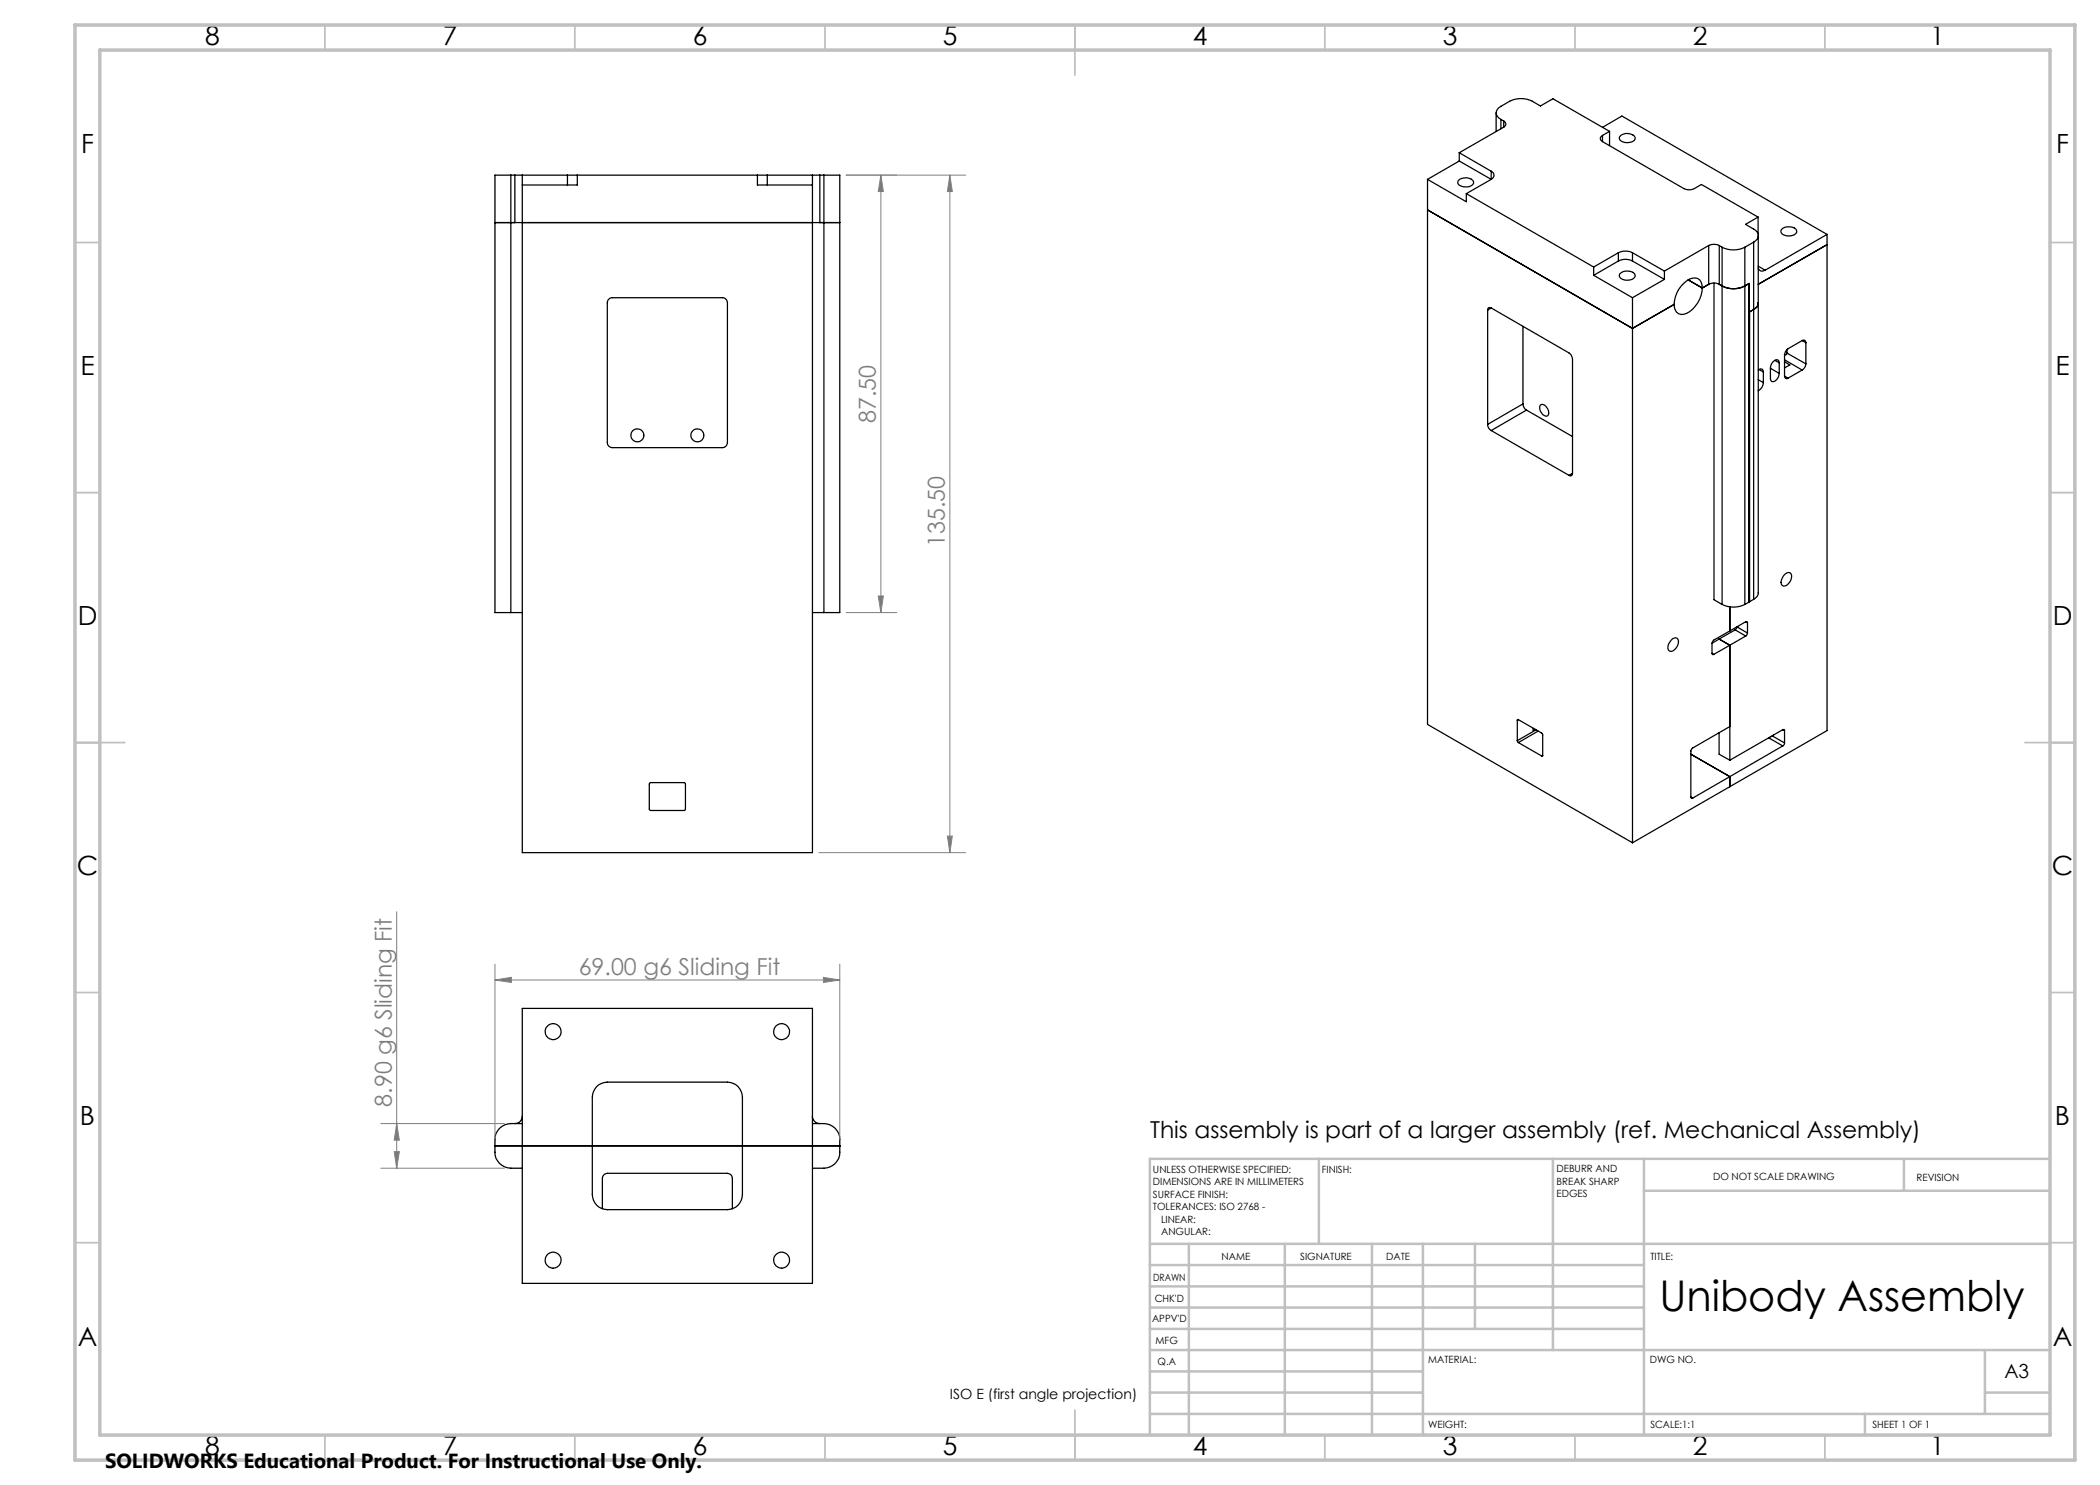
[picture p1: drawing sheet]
<svg xmlns="http://www.w3.org/2000/svg" width="420mm" height="297mm" viewBox="0 0 420 297" stroke-linecap="round" stroke-linejoin="round" font-family="sans-serif">
<g fill="none" stroke="#000" stroke-width=".25">
<path d="M102.2 35h-3.2v87.5h3.2M102.2 35h.8M102.2 35v87.5M103 35h1.5M103 35v9.5M104.5 35v135.5h58v-135.5M104.5 35h9M113.5 35h2M113.5 35v2M115.5 35v2h-11M115.5 35h36M151.5 35h2"/>
<path d="M151.5 35v2h11M153.5 35h9M153.5 35v2M162.5 35h1.5M164 35h.8M164 35v9.5M164.8 35h3.2v87.5h-3.2M164.8 35v87.5M285.5 35.9l7.8 4.5v-1.7M285.5 35.9v109l41 23.7M291.6 36.2a2.01 2.01 0 0 1 3.1 .2 1.15 1.15 0 0 1-1.5 1 1.52 1.52 0 0 1-1.7-1zM291.9 30.5l6.3 3.8"/>
<path d="M291.9 32.2l6.3 3.7M291.9 32.2l-6.4 3.7M291.9 30.5v1.7M293.3 38.7l25.4 14.7M298.2 34.3a.87 .87 0 0 1 .6 .8 .87 .87 0 0 1-.6 .8M298.2 35.9l-4.9 2.8M298.2 34.3v1.6M299.2 22.6v3.7M300.2 23.9a1.37 1.37 0 0 1-1-1.3 1.37 1.37 0 0 1 1-1.3 6.1 6.1 0 0 1 4.6-1.5 7 7 0 0 1 3.3 1.4l2.5-1.4 11.3 6.5M300.2 23.9l.5 .3M300.2 23.9v1.8M300.7 24.2a.66 .66 0 0 1 .5 .6 .66 .66 0 0 1-.5 .6"/>
<path d="M300.7 25.4l-8.8 5.1M300.7 24.2v1.2M320.5 27.1a.66 .66 0 0 0-.4 .6 .66 .66 0 0 0 .4 .6M320.5 28.3l16.3 9.4a2.39 2.39 0 0 0 2.1 0l1.4-.8 11.3 6.5M320.5 25.5l3.9-2.3 41 23.7M320.5 27.1v1.2M321.9 26.3l-1.4 .8M321.9 26.3v2.8M324 27.3a2.01 2.01 0 0 1 3 .2 1.48 1.48 0 0 1-2 1 .96 .96 0 0 1-1-1.2zM99 44.5h4M103 44.5h61M121.9 59.7l.4-.2h22.2a1.02 1.02 0 0 1 1 1v28a1.02 1.02 0 0 1-1 1h-22a1.02 1.02 0 0 1-1-1v-28v-.4z"/>
<path d="M164 44.5h4M285.5 42l41 23.7 8.3-4.8M318.7 53.4v1.7M318.7 55.1l7.8 4.4M323.7 50.5a3.3 3.3 0 0 1 2.8 0M323.7 52.2a3 3 0 0 1 2.8 0M323.7 50.5l-5 2.9M323.7 52.2l-5 2.9M323.7 50.5v1.7M324 54.8a2.21 2.21 0 0 1 2.9-.1l.1 .3a1.48 1.48 0 0 1-2 1 .97 .97 0 0 1-1-1.2zM326.5 50.5l6.4 3.7M326.5 50.5v1.7"/>
<path d="M326.5 59.5v109.1M326.5 52.2l6.4 3.7M332.9 55.9l-6.4 3.6M332.9 54.2v1.7M337.6 56l2.9 1.6M340.5 57.6a1.69 1.69 0 0 0-.7-1.7 1.69 1.69 0 0 0-1.9-.1 6.1 6.1 0 0 0-3.1 5.1M340.5 57.6a5.8 5.8 0 0 1-3.7 5.3 1.67 1.67 0 0 1-2-2M341.7 49.1a2.39 2.39 0 0 1 2.2 0M341.7 56.9a2.39 2.39 0 0 1 2.2 0M341.7 49.1l-8.8 5.1M341.7 49.1v7.8M341.7 56.9l-1.2 .7"/>
<path d="M342.8 56.6v63.3l1.6 1M343.9 56.9a4.9 4.9 0 0 0 5.1 .3M343.9 49.1l.5 .4M343.9 49.1v7.8M344.4 49.5a5.2 5.2 0 0 0 4.6 0M344.4 49.5v71.4M349 57.2l.8-.5v63.7M349 49.5v71.4M349 57.2l.8-.5v5.7M350.7 48.4v71.5M350.7 48.4l-1.7 1.1M351.6 43.4l-2.5 1.5a4 4 0 0 1 2.5 1.8 1.41 1.41 0 0 1-.9 1.7"/>
<path d="M351.6 43.4v3.4M351.6 47.1v71.5a1.47 1.47 0 0 1-.9 1.3M351.6 53.6l.1 .2a.85 .85 0 0 0 1.3 .2M351.6 53.2l1.4 .8M356.3 45.9a2.21 2.21 0 0 1 2.9 0l.1 .3a1.48 1.48 0 0 1-2 1 .97 .97 0 0 1-1-1.3zM365.4 48.9l-13.8 8M365.4 46.9v99.2l-38.9 22.5M365.4 46.9l-12.4 7.1M297.5 62v22.9M298.2 61.6a.43 .43 0 0 0-.5-.1 .43 .43 0 0 0-.2 .5M298.2 61.6l15.6 9a1.6 1.6 0 0 1 .7 1.2v22.9M298.2 61.6l-.7 .4"/>
<path d="M304.6 65.3v15.5M349.8 62.4h.1M350.7 61.9l-.8 .5v57.9M350.7 61.9l-.9 .5M351.6 60.6a1.46 1.46 0 0 1-.9 1.3M351.6 74l.5-.2h.3l.3 .6M351.6 75.9l1.1 .6M351.8 73.9l.9 .5M352.7 76.5a1.88 1.88 0 0 1-1.1 1.6M352.7 74.4v2.1M354.1 73.7l1.7 1M355 72.1l.8 .5"/>
<path d="M355.8 72.6l-.2-.6a1.49 1.49 0 0 0-1.5 1.6v2.1l.2 .6a1.5 1.5 0 0 0 1.5-1.6M355.8 72.6v2.1M356.9 75.2a.44 .44 0 0 0 .2 .5 .44 .44 0 0 0 .5-.1M356.9 71v4.2M356.9 72.4l1.1 .6-1.1 .6M356.9 75.2l.7 .4M356.9 72l3.5 2M357.4 70.6l-.1 .3-.4 .1M357.4 69.9v.7M357.4 70.6l3.8 2.2M360.4 68.1a.46 .46 0 0 1 .5 0 .46 .46 0 0 1 .3 .4M360.4 68.1l-2.8 1.6a1.6 1.6 0 0 0-.7 1.3"/>
<path d="M360.4 74l-2.8 1.6M360.4 68.1l.8 .4M361.2 72.8a1.52 1.52 0 0 1-.8 1.2M361.2 68.5v4.3M297.5 84.9a1.38 1.38 0 0 0 .7 1.2M298.2 86.1l15.6 9M304.6 80.8a1.6 1.6 0 0 0 .7 1.2M304.6 80.8l-7.1 4.1M305.3 82l9.2 5.3M305.3 82l-7.1 4.1M308 81a.82 .82 0 0 1 1.2 .3 1.43 1.43 0 0 1 .3 1.8 1.45 1.45 0 0 1-1.6-1.8zM314.5 94.7a.42 .42 0 0 1-.2 .4 .42 .42 0 0 1-.5 0"/>
<path d="M314.5 94.7l-.7 .4M350.7 119.9l-.8 .4M357 114.8a.78 .78 0 0 1 1.2 0 1.94 1.94 0 0 1-1.5 2.4 .99 .99 0 0 1-.3-1.6zM102.2 122.5h2.3M162.5 122.5h2.3M334.2 128.1a.82 .82 0 0 1 1.4-.2 2.01 2.01 0 0 1-1.4 2.4 1.03 1.03 0 0 1-.7-.9 1.03 1.03 0 0 1 .4-1zM342.4 130.7a.21 .21 0 0 0 .1 .2 .21 .21 0 0 0 .3 0M342.4 128.7v2M342.4 130.7l.4 .2M343.8 127.8l2.2 1.2M343.8 127.8l-1.4 .9M344.4 120.9a5.2 5.2 0 0 0 4.6 0"/>
<path d="M346 126.2l-3.2 1.8-.4 .7M346 121.4v4.8M346 129v23M346 129l-3.2 1.9M347 126l2.1 1.2M347 126l-3.2 1.8M347.4 125.4h.1M347.4 125.4l-.4 .6M347.4 125.4l2.1 1.2M349.1 124.4a.21 .21 0 0 1 .3-.1 .21 .21 0 0 1 .1 .3M349.1 127.2l-3.1 1.8M349.1 124.4l-3.1 1.8"/>
<path d="M349.1 124.4l.4 .2M349.5 126.6l-.4 .6M349.5 124.6v2M349.8 120.4l-.8 .5M349.9 120.3l-.1 .1M130 156.6h6.9l.2 .2-.1 5.2-.1 .1h-6.9l-.1-.3v-5zM303.5 148.1l.2 .4M303.5 144.1v4M303.7 143.9l4.7 2.8 .1 .2v4.2M303.7 143.9l-.2 .2M303.7 148.5l4.6 2.7M306.6 145.7v.4l.4-.2"/>
<path d="M307.2 146l-3.7 2.1M307.6 146.2l-3.9 2.3M308.5 151.1v.1h-.2M308.5 151.1l-.2 .1M338.2 159.4l.1 .2h.2M338.2 150.8l7.8 4.5v2M338.2 159.4l.3 .2M343.8 146.5v4.3l2.2 1.2M346 145.3l-7.7 4.6-.1 .2v9.3M353.7 147.6l2.9 1.6M354.5 147.2l-.4 .2M354.5 147.2l2.4 1.4"/>
<path d="M354.7 147l-.2 .2M356.6 145.9a.21 .21 0 0 1 .2 0 .21 .21 0 0 1 .1 .3M356.6 149.2l-18.1 10.4M356.6 145.9l-10.6 6.1M356.6 145.9l.3 .3M356.9 148.6l-.3 .6M356.9 146.2v2.4M104.5 201.7h58v55h-58zM119.3 217.3a3.3 3.3 0 0 1 2.2-.9h24a3 3 0 0 1 3 3v19.5a3 3 0 0 1-3 3h-24a3 3 0 0 1-3-3v-19.5a3.3 3.3 0 0 1 .8-2.1zM99 229.1l.1 .1M99.1 229.2l-.1 .1M99.1 229.2h68.8"/>
<path d="M104.5 223.2a1.45 1.45 0 0 1-1.5 1.5M104.5 224.7a5.2 5.2 0 0 0-4.6 1 2.9 2.9 0 0 0-.9 2.2v2.5a3.2 3.2 0 0 0 3.2 3.2h2.3M162.5 223.2a1.45 1.45 0 0 0 1.5 1.5M162.5 224.7a5.2 5.2 0 0 1 4.5 1 2.9 2.9 0 0 1 1 2.2v2.5a3.2 3.2 0 0 1-3.2 3.2h-2.3M167.9 229.2l.1 .1M168 229.1l-.1 .1M120.5 241.8v-6.1a1.02 1.02 0 0 1 1-1h24a1.02 1.02 0 0 1 1 1v6.1"/>
<circle cx="127.5" cy="87.1" r="1.3"/>
<circle cx="139.5" cy="87.1" r="1.3"/>
<circle cx="110.6" cy="206.3" r="1.61"/>
<circle cx="156.3" cy="206.3" r="1.61"/>
<circle cx="110.6" cy="252" r="1.61"/>
<circle cx="156.3" cy="252" r="1.61"/>
</g>
<g fill="none" stroke="#808080" stroke-width=".2">
<path d="M176.2 35l.5 3.3h-1.1zM176.2 35v87.5M190 35l.5 3.3h-1zM190 35v135.5M193.1 35h-23.9M175.6 119.2h1.1l-.5 3.3zM169.2 122.5h10.2M163.8 170.5h29.3M189.5 167.2h1l-.5 3.3zM79.3 182.3v51.3M99 196l3.3-.5v1zM99 192.8v35.2"/>
<path d="M99 196h69M164.7 195.5l3.3 .5-3.3 .5zM168 192.8v35.2M76.2 224.7h24.7M76.2 233.6h24.7M78.8 230.3h1.1l-.6 3.3zM79.3 224.7l.6 3.3h-1.1z"/>
</g>
<g fill="none" stroke="#c0c0c0" stroke-width=".35">
<path d="M65 5v5M115 5v5M165 5v5M215 5v10M265 5v5M315 5v5M365 5v5M15 48.5h5M410 48.5h5M15 98.5h5M410 98.5h5M15 148.5h10"/>
<path d="M405 148.5h10M15 198.5h5M410 198.5h5M15 248.5h5M410 248.5h5M65 287v5M115 287v5M165 287v5M215 282v10M265 287v5M315 287v5M365 287v5"/>
</g>
<g fill="none" stroke="#c0c0c0" stroke-width=".5">
<path d="M263.8 231.8v17M310.6 231.8v38.2M328.8 231.8v55.2M328.8 238.2h81.2M380.8 231.8v6.4M410 231.8h-180v55.2M230 248.8h180M230 257.3h98.8M230 253h98.8M237.8 248.8v38.2M257 248.8v38.2M274.4 248.8v38.2"/>
<path d="M284.6 248.8v38.2M295 248.8v17M230 265.8h98.8M230 261.5h98.8M230 278.5h54.6M230 274.3h54.6M230 270h180M397 278.5h13M397 270v12.8M230 282.8h180M373 282.8v4.2"/>
</g>
<path d="M15 5h400v287h-400zM20 10h390v277h-390z" fill="none" stroke="#c0c0c0" stroke-width=".7"/>
<g fill="#808080">
<path d="M164.7 195.5l3.3 .5-3.3 .5zM99 196l3.3-.5v1z"/>
<path d="M189.5 167.2h1l-.5 3.3zM190 35l.5 3.3h-1z"/>
<path d="M176.2 35l.5 3.3h-1.1zM175.6 119.2h1.1l-.5 3.3zM79.3 224.7l.6 3.3h-1.1zM78.8 230.3h1.1l-.6 3.3z"/>
</g>
<text font-size="8.5" x="331.9" y="262.2">Unibody Assembly</text>
<g font-size="5.3">
<text x="41" y="8.9">8</text>
<text x="88.5" y="8.9">7</text>
<text x="138.5" y="8.9">6</text>
<text x="188.5" y="8.9">5</text>
<text x="238.5" y="8.9">4</text>
<text x="288.5" y="8.9">3</text>
<text x="338.5" y="8.9">2</text>
<text x="386" y="8.9">1</text>
<text x="16.2" y="30.7">F</text>
<text x="411.2" y="30.7">F</text>
<text x="16.1" y="74.9">E</text>
<text x="411.1" y="74.9">E</text>
<text x="15.5" y="124.9">D</text>
<text x="410.5" y="124.9">D</text>
<text x="15.4" y="174.9">C</text>
<text x="410.4" y="174.9">C</text>
<text x="16" y="224.9">B</text>
<text x="411" y="224.9">B</text>
<text x="15.5" y="269.2">A</text>
<text x="410.5" y="269.2">A</text>
<text x="41" y="290.9">8</text>
<text x="88.5" y="290.9">7</text>
<text x="138.5" y="290.9">6</text>
<text x="188.5" y="290.9">5</text>
<text x="238.5" y="290.9">4</text>
<text x="288.5" y="290.9">3</text>
<text x="338.5" y="290.9">2</text>
<text x="386" y="290.9">1</text>
</g>
<g font-size="4.7" fill="#808080">
<text x="175.2" y="84.6" transform="rotate(-90 175.2 84.6)">87.50</text>
<text x="189" y="109.4" transform="rotate(-90 189 109.4)">135.50</text>
<text x="115.7" y="195">69.00 g6 Sliding Fit</text>
<text x="78.4" y="221.4" transform="rotate(-90 78.4 221.4)">8.90 g6 Sliding Fit</text>
</g>
<text font-size="4.7" x="230" y="227.6">This assembly is part of a larger assembly (ref. Mechanical Assembly)</text>
<text font-size="4.1" x="21" y="293.7">SOLIDWORKS Educational Product. For Instructional Use Only.</text>
<text font-size="3.9" x="400.9" y="275.5">A3</text>
<text font-size="2.8" x="190" y="279.8">ISO E (first angle projection)</text>
<g font-size="2">
<text x="230.6" y="234.6">UNLESS OTHERWISE SPECIFIED:</text>
<text x="230.6" y="237.1">DIMENSIONS ARE IN MILLIMETERS</text>
<text x="230.6" y="239.6">SURFACE FINISH:</text>
<text x="264.4" y="234.6">FINISH:</text>
<text x="311.3" y="234.5">DEBURR AND</text>
<text x="311.3" y="237">BREAK SHARP</text>
<text x="311.3" y="239.5">EDGES</text>
<text x="342.6" y="236">DO NOT SCALE DRAWING</text>
<text x="383.3" y="236.2">REVISION</text>
<text x="230.6" y="242.1">TOLERANCES: ISO 2768 -</text>
<text x="232.2" y="244.6">LINEAR:</text>
<text x="232.2" y="247.1">ANGULAR:</text>
<text x="244.3" y="252">NAME</text>
<text x="260" y="251.9">SIGNATURE</text>
<text x="277.2" y="251.9">DATE</text>
<text x="330.1" y="251.9">TITLE:</text>
<text x="230.6" y="256.1">DRAWN</text>
<text x="230.9" y="260.3">CHK'D</text>
<text x="230.4" y="264.4">APPV'D</text>
<text x="231.1" y="268.8">MFG</text>
<text x="231.5" y="273">Q.A</text>
<text x="285.6" y="272.5">MATERIAL:</text>
<text x="330" y="272.5">DWG NO.</text>
<text x="285.6" y="285.5">WEIGHT:</text>
<text x="330.1" y="285.6">SCALE:1:1</text>
<text x="374.5" y="285.6">SHEET 1 OF 1</text>
</g>
</svg>
